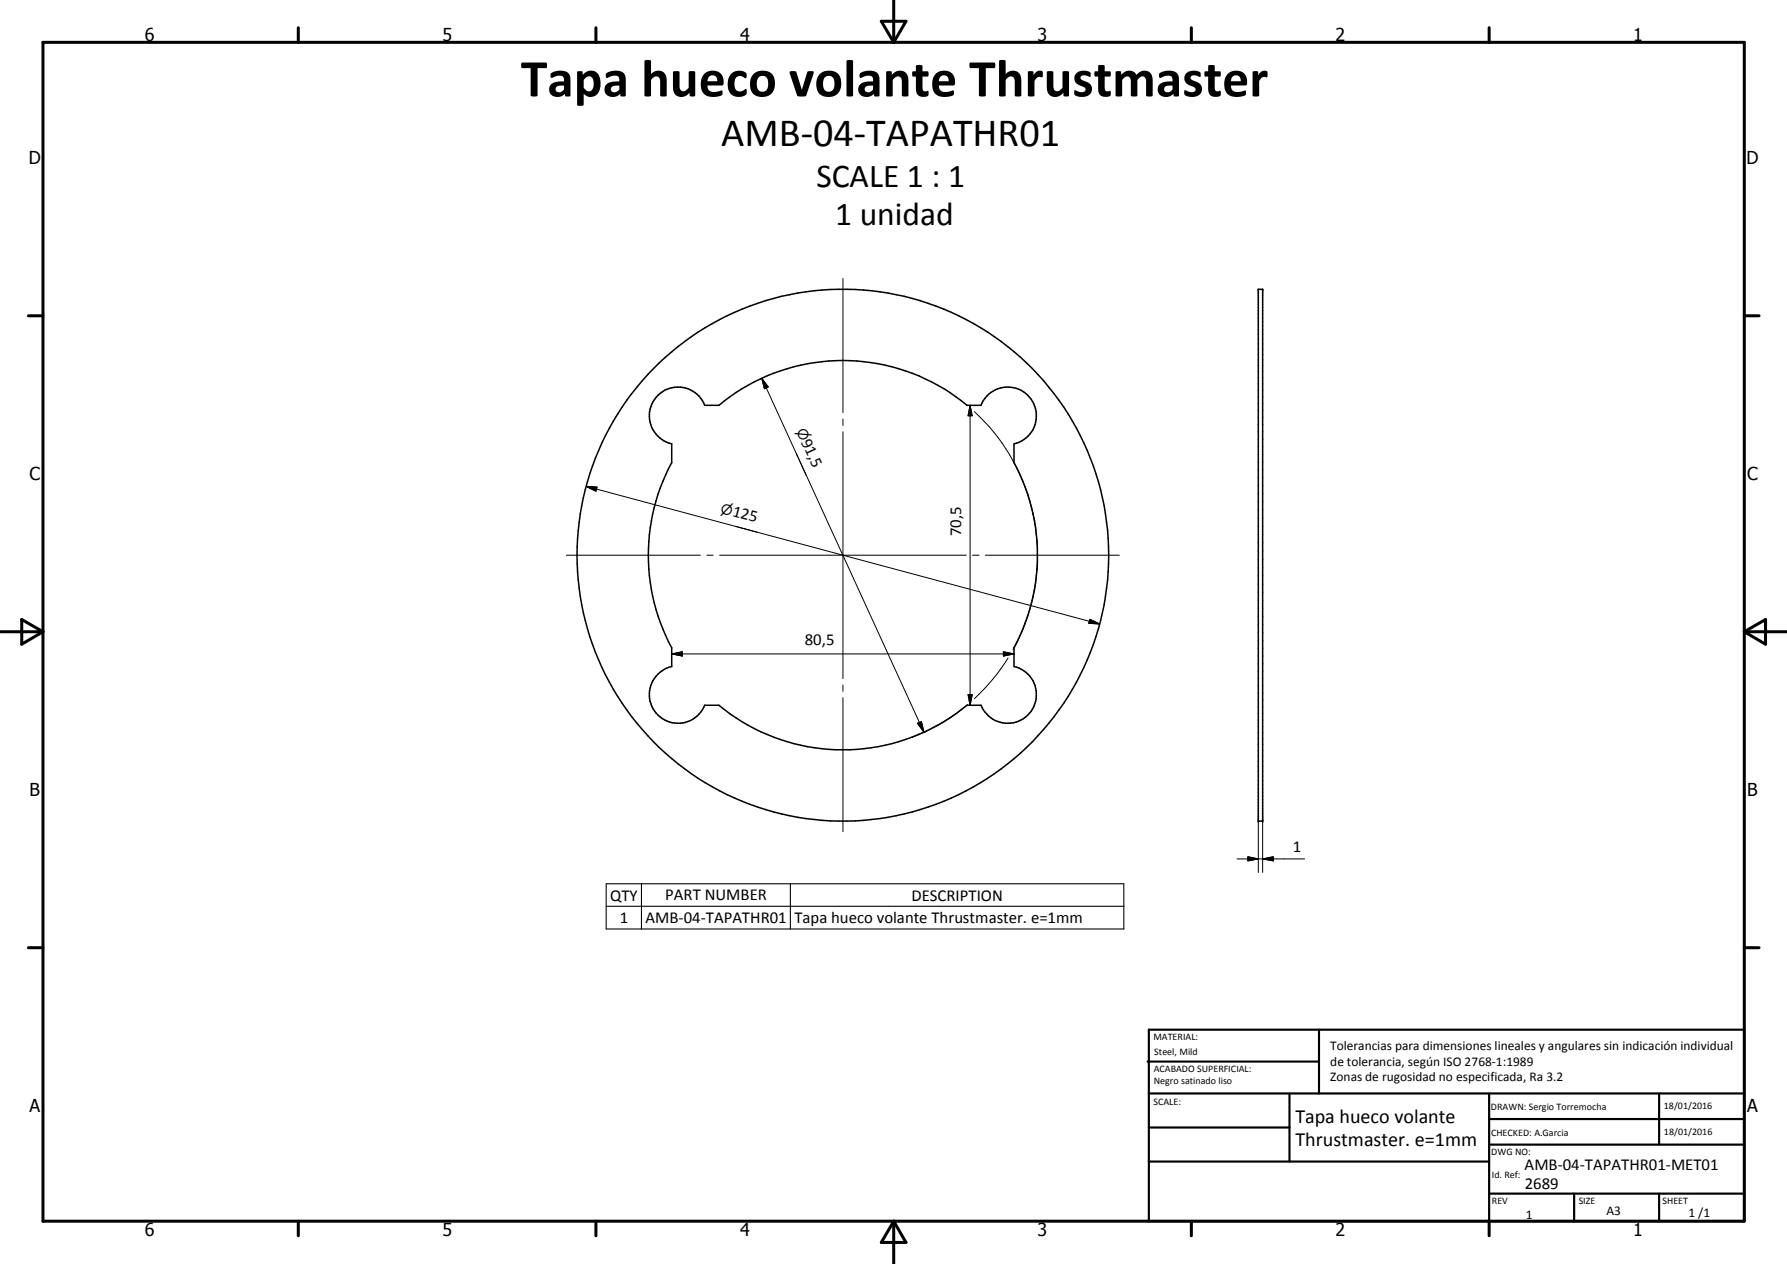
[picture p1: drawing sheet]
<svg xmlns="http://www.w3.org/2000/svg" width="420mm" height="297mm" viewBox="0 0 420 297" stroke-linecap="round" stroke-linejoin="round" font-family="sans-serif">
<g fill="none" stroke="#000" stroke-width=".35">
<path d="M295.9 68h1v125h-1zM154.7 92.9a6.7 6.7 0 0 1 11 2.3h3.3a45.7 45.7 0 0 1 58.4 0h3.3a6.7 6.7 0 0 1 11.4-1.8 6.7 6.7 0 0 1-3.7 10.9v4.4a45.6 45.6 0 0 1 0 43.5v4.4a6.8 6.8 0 0 1 3.7 11 6.8 6.8 0 0 1-11.4-1.9h-3.3a45.8 45.8 0 0 1-58.4 0h-3.3a6.7 6.7 0 0 1-11.4 1.9 6.7 6.7 0 0 1 3.6-11v-4.4a45.8 45.8 0 0 1 0-43.5v-4.4a6.8 6.8 0 0 1-3.2-11.4z"/>
<circle cx="198.2" cy="130.5" r="62.5"/>
</g>
<g fill="#000">
<circle cx="295.9" cy="68" r=".18"/>
<circle cx="296.9" cy="68" r=".18"/>
<circle cx="295.9" cy="193" r=".18"/>
<circle cx="296.9" cy="193" r=".18"/>
</g>
<g fill="none" stroke="#000" stroke-width=".71">
<path d="M10.1 9.9h400v277.1h-400zM70.1 6.5v3.4M140.1 6.5v3.4M207.2 5h5.8l-2.9 4.9zM210.1 0v9.9M280.1 6.5v3.4M350.1 6.5v3.4M6.7 74.2h3.4M410.1 74.2h3.5M.1 148.5h10M5.1 145.6l5 2.9-5 2.9zM410.1 148.5h10"/>
<path d="M410.1 148.5l5-2.9v5.8zM6.7 222.7h3.4M410.1 222.7h3.5M70.1 287v3.4M140.1 287v3.4M210.1 287v10M210.1 287l2.9 5h-5.8zM280.1 287v3.4M350.1 287v3.4"/>
</g>
<g fill="none" stroke="#000" stroke-width=".51">
<path d="M269.8 249.5h40.3M270.1 242h140v45h-140zM270.1 257h140M303.2 257v16M310.1 242v15M350.1 257v30M390.1 257v12M270.1 265h33.1M270.1 273h80M350.1 269h60M350.1 263h60M350.1 280.5h60"/>
<path d="M370.1 280.5v6.5M390.1 280.5v6.5"/>
</g>
<path d="M142.5 207.7h121.7v10.6h-121.7zM142.5 213h121.7M150.8 207.7v10.6M185.8 207.7v10.6" fill="none" stroke="#000" stroke-width=".25"/>
<g fill="none" stroke="#000" stroke-width=".24">
<path d="M198.2 65.4v31.5M179.1 88.9l1.5 2-.9 .5zM179.1 88.9l38.1 83.2M198.2 98.5v1.5M227.4 95.2l.1 .1M228.1 95.2l.5 2.5h-1zM228.1 95.2v70.5M229.1 96.7a45.8 45.8 0 0 1 14.8 33.6M137.8 114.3l2.6 .2-.3 .9zM137.8 114.3l120.8 32.3M187.2 106.6l2.4 5.1M198.2 101.5v58"/>
<path d="M133.2 130.5h31.5M166.2 130.5h1.5M169.2 130.5h58M173 123.7l5 1.4M228.7 130.5h1.5M231.7 130.5h31.5M243.9 130.6a46 46 0 0 1-5.7 22.1M157.9 153.7l2.5-.5v1zM157.9 153.7h80.5M235.9 153.2l2.5 .5-2.5 .5zM237 154.6l-3.6 5.1-4.3 4.5M256.3 145.5l2.3 1.1-2.6-.1z"/>
<path d="M198.2 161v1.5M198.2 164v31.5M215.7 170l1-.4 .5 2.5zM227.5 165.6a46.2 46.2 0 0 1-13.2 7.7M227.6 163.2h1l-.5 2.5zM295.9 193v12M296.9 193v12M290.9 201.8h15.8M293.4 201.3l2.5 .5-2.5 .5zM296.9 201.8l2.5-.5v1z"/>
</g>
<path d="M179.1 88.9l1.5 2-.9 .5zM228.1 95.2l.5 2.5h-1zM137.8 114.3l2.6 .2-.3 .9zM157.9 153.7l2.5-.5v1zM235.9 153.2l2.5 .5-2.5 .5zM256.3 145.5l2.3 1.1-2.6-.1zM215.7 170l1-.4 .5 2.5zM227.6 163.2h1l-.5 2.5zM293.4 201.3l2.5 .5-2.5 .5zM296.9 201.8l2.5-.5v1z" fill="#000"/>
<text font-size="12.6" x="122.5" y="22.6">Tapa hueco volante Thrustmaster</text>
<text font-size="9.4" x="169.6" y="34.4">AMB-04-TAPATHR01</text>
<g font-size="7.9">
<text x="192" y="43.9">SCALE 1 : 1</text>
<text x="196.4" y="52.9">1 unidad</text>
</g>
<g font-size="4.7">
<text x="304.6" y="263.9">Tapa hueco volante</text>
<text x="304.6" y="269.3">Thrustmaster. e=1mm</text>
</g>
<g font-size="4.2">
<text x="34" y="9.6">6</text>
<text x="104" y="9.6">5</text>
<text x="174" y="9.6">4</text>
<text x="244" y="9.6">3</text>
<text x="314" y="9.6">2</text>
<text x="384" y="9.6">1</text>
<text x="6.8" y="38.7">D</text>
<text x="410.6" y="38.7">D</text>
<text x="7" y="112.9">C</text>
<text x="410.8" y="112.9">C</text>
<text x="7" y="187.1">B</text>
<text x="410.8" y="187.1">B</text>
<text x="7" y="261.4">A</text>
<text x="410.8" y="261.4">A</text>
<text x="34" y="290.4">6</text>
<text x="104" y="290.4">5</text>
<text x="174" y="290.4">4</text>
<text x="244" y="290.4">3</text>
<text x="314" y="290.4">2</text>
<text x="384" y="290.4">1</text>
</g>
<g font-size="3.9">
<text x="188.3" y="103.8" transform="rotate(65 188.3 103.8)">91,5</text>
<text x="172" y="121.3" transform="rotate(15 172 121.3)">125</text>
<text x="226" y="126" transform="rotate(-90 226 126)">70,5</text>
<text x="189.2" y="151.6">80,5</text>
<text x="304" y="200.3">1</text>
<text x="143.5" y="211.6">QTY</text>
<text x="156.4" y="211.6">PART NUMBER</text>
<text x="214.3" y="211.6">DESCRIPTION</text>
<text x="145.7" y="216.9">1</text>
<text x="151.8" y="216.9">AMB-04-TAPATHR01</text>
<text x="186.8" y="217">Tapa hueco volante Thrustmaster. e=1mm</text>
<text x="358.5" y="275">AMB-04-TAPATHR01-MET01</text>
<text x="358.5" y="279.4">2689</text>
</g>
<g font-size="3.3">
<text x="187.2" y="101.3" transform="rotate(65 187.2 101.3)">⌀</text>
<text x="169.3" y="120.5" transform="rotate(15 169.3 120.5)">⌀</text>
</g>
<g font-size="3.1">
<text x="312.7" y="246.8">Tolerancias para dimensiones lineales y angulares sin indicación individual</text>
<text x="312.7" y="250.4">de tolerancia, según ISO 2768-1:1989</text>
<text x="312.7" y="254">Zonas de rugosidad no especificada, Ra 3.2</text>
<text x="358.7" y="286.5">1</text>
<text x="377.7" y="285.6">A3</text>
<text x="397" y="285.9">1 /1</text>
</g>
<g font-size="2.4">
<text x="271.2" y="244.4">MATERIAL:</text>
<text x="271.3" y="252">ACABADO SUPERFICIAL:</text>
<text x="271.4" y="247.9">Steel, Mild</text>
<text x="271.3" y="254.6">Negro satinado liso</text>
<text x="271.2" y="259.7">SCALE:</text>
<text x="350.6" y="260.8">DRAWN: Sergio Torremocha</text>
<text x="391.2" y="260.6">18/01/2016</text>
<text x="350.6" y="267">CHECKED: A.Garcia</text>
<text x="391.2" y="266.7">18/01/2016</text>
<text x="350.6" y="271.4">DWG NO:</text>
<text x="350.8" y="276.9">Id. Ref:</text>
<text x="350.8" y="282.8">REV</text>
<text x="371.2" y="282.9">SIZE</text>
<text x="390.9" y="282.9">SHEET</text>
</g>
</svg>
